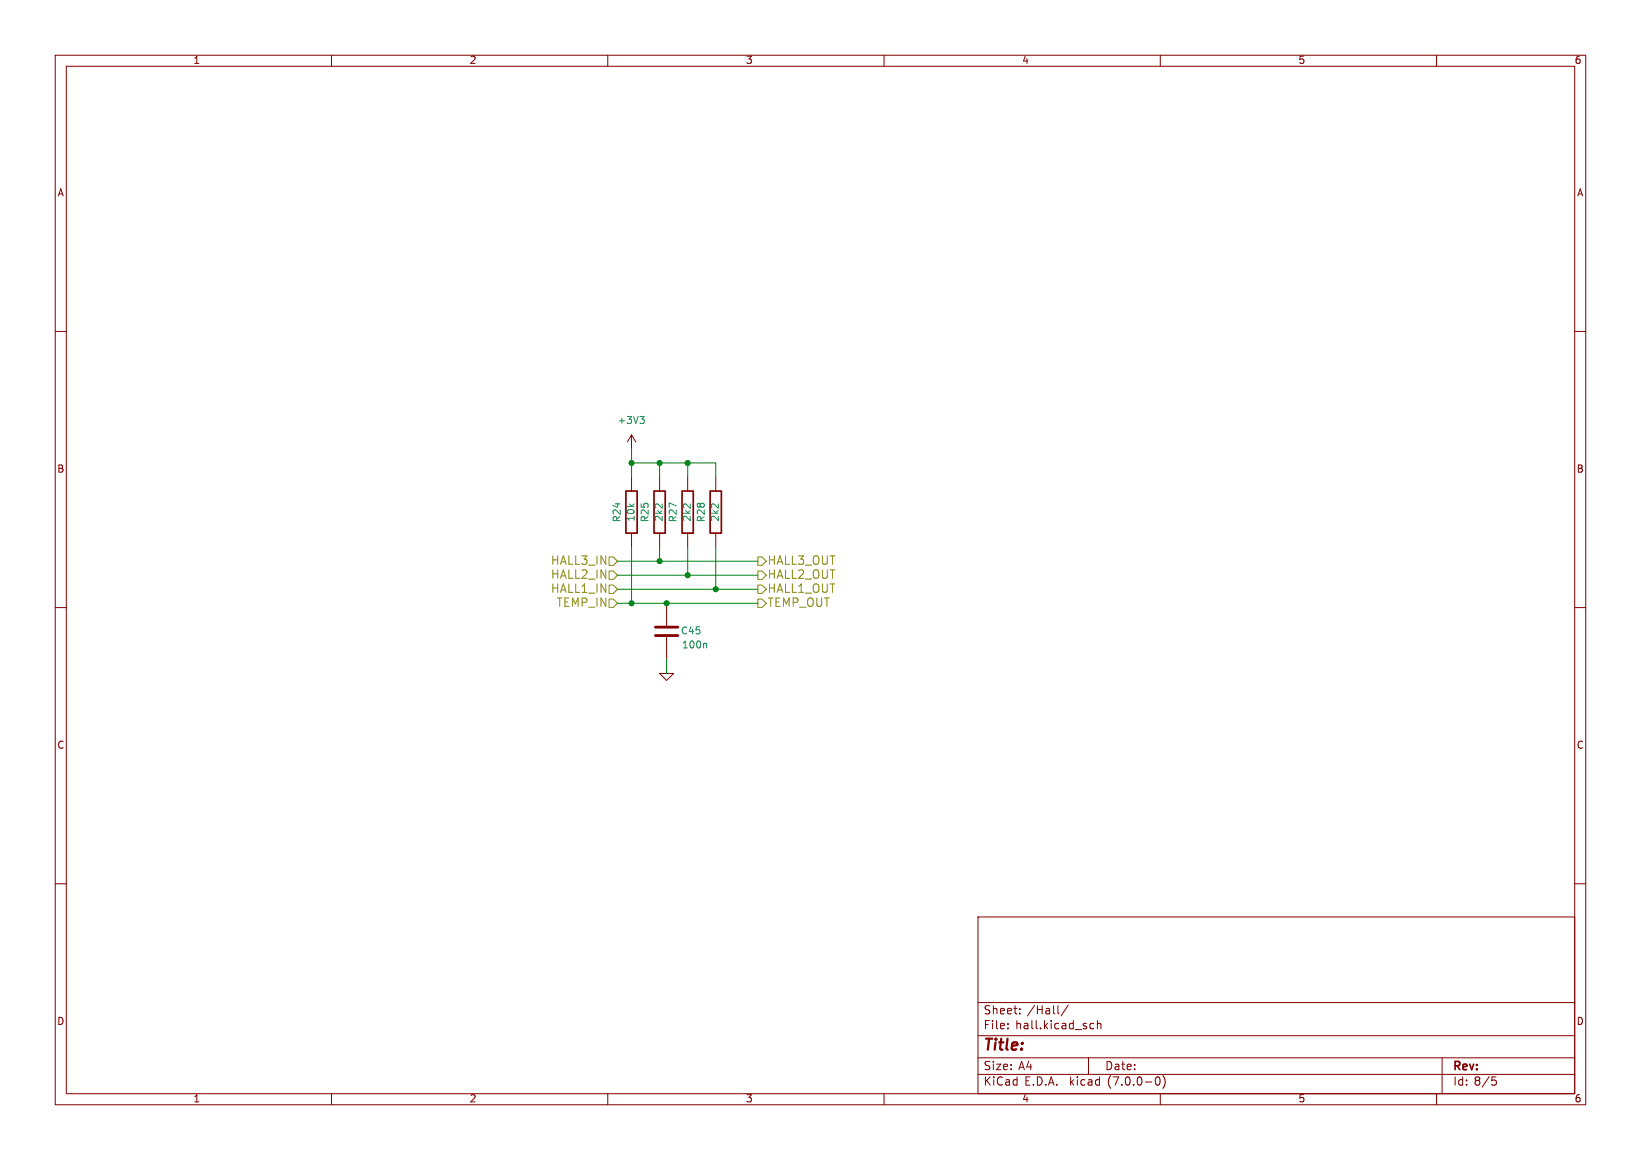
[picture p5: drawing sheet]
(kicad_sch (version 20230121) (generator eeschema)

 (paper "A4")

 (lib_symbols
  (symbol "BLDC_4-rescue:C-RESCUE-BLDC_4" (pin_numbers hide) (pin_names (offset 0.254)) (in_bom yes) (on_board yes)
   (property "Reference" "C" (at 0 2.54 0) (effects (font (size 1.016 1.016)) (justify left)))
   (property "Value" "C-RESCUE-BLDC_4" (at 0.1524 -2.159 0) (effects (font (size 1.016 1.016)) (justify left)))
   (property "Footprint" "" (at 0.9652 -3.81 0) (effects (font (size 0.762 0.762))))
   (property "Datasheet" "" (at 0 0 0) (effects (font (size 1.524 1.524))))
   (symbol "C-RESCUE-BLDC_4_0_1"
    (polyline (pts (xy -2.032 -0.762) (xy 2.032 -0.762)) (stroke (width 0.508) (type default)) (fill (type none)))
    (polyline (pts (xy -2.032 0.762) (xy 2.032 0.762)) (stroke (width 0.508) (type default)) (fill (type none))))
   (symbol "C-RESCUE-BLDC_4_1_1"
    (pin passive line (at 0 5.08 270) (length 4.318) (name "~" (effects (font (size 1.016 1.016)))) (number "1" (effects (font (size 1.016 1.016)))))
    (pin passive line (at 0 -5.08 90) (length 4.318) (name "~" (effects (font (size 1.016 1.016)))) (number "2" (effects (font (size 1.016 1.016)))))))
  (symbol "BLDC_4-rescue:GND-RESCUE-BLDC_4" (power) (pin_names (offset 0)) (in_bom yes) (on_board yes)
   (property "Reference" "#PWR" (at 0 0 0) (effects (font (size 0.762 0.762)) hide))
   (property "Value" "GND-RESCUE-BLDC_4" (at 0 -1.778 0) (effects (font (size 0.762 0.762)) hide))
   (property "Footprint" "" (at 0 0 0) (effects (font (size 1.524 1.524))))
   (property "Datasheet" "" (at 0 0 0) (effects (font (size 1.524 1.524))))
   (symbol "GND-RESCUE-BLDC_4_0_1"
    (polyline (pts (xy -1.27 0) (xy 0 -1.27) (xy 1.27 0) (xy -1.27 0)) (stroke (width 0) (type default)) (fill (type none))))
   (symbol "GND-RESCUE-BLDC_4_1_1"
    (pin power_in line (at 0 0 90) (length 0) hide (name "GND" (effects (font (size 0.762 0.762)))) (number "1" (effects (font (size 0.762 0.762)))))))
  (symbol "BLDC_4-rescue:R-RESCUE-BLDC_4" (pin_numbers hide) (pin_names (offset 0)) (in_bom yes) (on_board yes)
   (property "Reference" "R" (at 2.032 0 90) (effects (font (size 1.016 1.016))))
   (property "Value" "R-RESCUE-BLDC_4" (at 0.1778 0.0254 90) (effects (font (size 1.016 1.016))))
   (property "Footprint" "" (at -1.778 0 90) (effects (font (size 0.762 0.762))))
   (property "Datasheet" "" (at 0 0 0) (effects (font (size 0.762 0.762))))
   (symbol "R-RESCUE-BLDC_4_0_1"
    (rectangle (start -1.016 3.81) (end 1.016 -3.81) (stroke (width 0.3048) (type default)) (fill (type none))))
   (symbol "R-RESCUE-BLDC_4_1_1"
    (pin passive line (at 0 6.35 270) (length 2.54) (name "~" (effects (font (size 1.524 1.524)))) (number "1" (effects (font (size 1.524 1.524)))))
    (pin passive line (at 0 -6.35 90) (length 2.54) (name "~" (effects (font (size 1.524 1.524)))) (number "2" (effects (font (size 1.524 1.524)))))))
  (symbol "power:+3V3" (power) (pin_names (offset 0)) (in_bom yes) (on_board yes)
   (property "Reference" "#PWR" (at 0 -3.81 0) (effects (font (size 1.27 1.27)) hide))
   (property "Value" "+3V3" (at 0 3.556 0) (effects (font (size 1.27 1.27))))
   (property "Footprint" "" (at 0 0 0) (effects (font (size 1.27 1.27)) hide))
   (property "Datasheet" "" (at 0 0 0) (effects (font (size 1.27 1.27)) hide))
   (symbol "+3V3_0_1"
    (polyline (pts (xy -0.762 1.27) (xy 0 2.54)) (stroke (width 0) (type default)) (fill (type none)))
    (polyline (pts (xy 0 0) (xy 0 2.54)) (stroke (width 0) (type default)) (fill (type none)))
    (polyline (pts (xy 0 2.54) (xy 0.762 1.27)) (stroke (width 0) (type default)) (fill (type none))))
   (symbol "+3V3_1_1"
    (pin power_in line (at 0 0 90) (length 0) hide (name "+3V3" (effects (font (size 1.27 1.27)))) (number "1" (effects (font (size 1.27 1.27))))))))

 (junction (at 114.3 83.82) (diameter 0) (color 0 0 0 0))
 (junction (at 114.3 109.22) (diameter 0) (color 0 0 0 0))
 (junction (at 119.38 101.6) (diameter 0) (color 0 0 0 0))
 (junction (at 119.38 83.82) (diameter 0) (color 0 0 0 0))
 (junction (at 129.54 106.68) (diameter 0) (color 0 0 0 0))
 (junction (at 124.46 83.82) (diameter 0) (color 0 0 0 0))
 (junction (at 120.65 109.22) (diameter 0) (color 0 0 0 0))
 (junction (at 124.46 104.14) (diameter 0) (color 0 0 0 0))

 (wire (pts (xy 111.76 106.68) (xy 129.54 106.68)) (stroke (width 0) (type default)))
 (wire (pts (xy 114.3 109.22) (xy 120.65 109.22)) (stroke (width 0) (type default)))
 (wire (pts (xy 114.3 83.82) (xy 119.38 83.82)) (stroke (width 0) (type default)))
 (wire (pts (xy 119.38 83.82) (xy 124.46 83.82)) (stroke (width 0) (type default)))
 (wire (pts (xy 114.3 83.82) (xy 114.3 86.36)) (stroke (width 0) (type default)))
 (wire (pts (xy 111.76 109.22) (xy 114.3 109.22)) (stroke (width 0) (type default)))
 (wire (pts (xy 124.46 83.82) (xy 124.46 86.36)) (stroke (width 0) (type default)))
 (wire (pts (xy 120.65 109.22) (xy 137.16 109.22)) (stroke (width 0) (type default)))
 (wire (pts (xy 119.38 86.36) (xy 119.38 83.82)) (stroke (width 0) (type default)))
 (wire (pts (xy 111.76 101.6) (xy 119.38 101.6)) (stroke (width 0) (type default)))
 (wire (pts (xy 129.54 106.68) (xy 137.16 106.68)) (stroke (width 0) (type default)))
 (wire (pts (xy 129.54 99.06) (xy 129.54 106.68)) (stroke (width 0) (type default)))
 (wire (pts (xy 129.54 83.82) (xy 129.54 86.36)) (stroke (width 0) (type default)))
 (wire (pts (xy 124.46 83.82) (xy 129.54 83.82)) (stroke (width 0) (type default)))
 (wire (pts (xy 111.76 104.14) (xy 124.46 104.14)) (stroke (width 0) (type default)))
 (wire (pts (xy 114.3 81.28) (xy 114.3 83.82)) (stroke (width 0) (type default)))
 (wire (pts (xy 114.3 99.06) (xy 114.3 109.22)) (stroke (width 0) (type default)))
 (wire (pts (xy 124.46 104.14) (xy 137.16 104.14)) (stroke (width 0) (type default)))
 (wire (pts (xy 124.46 99.06) (xy 124.46 104.14)) (stroke (width 0) (type default)))
 (wire (pts (xy 120.65 119.38) (xy 120.65 121.92)) (stroke (width 0) (type default)))
 (wire (pts (xy 119.38 101.6) (xy 137.16 101.6)) (stroke (width 0) (type default)))
 (wire (pts (xy 119.38 99.06) (xy 119.38 101.6)) (stroke (width 0) (type default)))

 (hierarchical_label "HALL2_OUT" (shape output) (at 137.16 104.14 0) (fields_autoplaced) (effects (font (size 1.524 1.524)) (justify left)))
 (hierarchical_label "HALL2_IN" (shape input) (at 111.76 104.14 180) (fields_autoplaced) (effects (font (size 1.524 1.524)) (justify right)))
 (hierarchical_label "HALL1_IN" (shape input) (at 111.76 106.68 180) (fields_autoplaced) (effects (font (size 1.524 1.524)) (justify right)))
 (hierarchical_label "HALL1_OUT" (shape output) (at 137.16 106.68 0) (fields_autoplaced) (effects (font (size 1.524 1.524)) (justify left)))
 (hierarchical_label "TEMP_OUT" (shape output) (at 137.16 109.22 0) (fields_autoplaced) (effects (font (size 1.524 1.524)) (justify left)))
 (hierarchical_label "HALL3_OUT" (shape output) (at 137.16 101.6 0) (fields_autoplaced) (effects (font (size 1.524 1.524)) (justify left)))
 (hierarchical_label "HALL3_IN" (shape input) (at 111.76 101.6 180) (fields_autoplaced) (effects (font (size 1.524 1.524)) (justify right)))
 (hierarchical_label "TEMP_IN" (shape input) (at 111.76 109.22 180) (fields_autoplaced) (effects (font (size 1.524 1.524)) (justify right)))

 (symbol (lib_id "BLDC_4-rescue:R-RESCUE-BLDC_4") (at 119.38 92.71 180) (unit 1) (in_bom yes) (on_board yes) (dnp no)
  (property "Reference" "R25" (at 116.84 92.71 90) (effects (font (size 1.27 1.27))))
  (property "Value" "2k2" (at 119.38 92.71 90) (effects (font (size 1.27 1.27))))
  (property "Footprint" "Resistor_SMD:R_0805_2012Metric" (at 119.38 92.71 0) (effects (font (size 1.524 1.524)) hide))
  (property "Datasheet" "" (at 119.38 92.71 0) (effects (font (size 1.524 1.524)) hide))
  (property "LCSC" "C2907234" (at 119.38 92.71 0) (effects (font (size 1.27 1.27)) hide)) (pin "1") (pin "2"))

 (symbol (lib_id "BLDC_4-rescue:C-RESCUE-BLDC_4") (at 120.65 114.3 180) (unit 1) (in_bom yes) (on_board yes) (dnp no)
  (property "Reference" "C45" (at 127 114.3 0) (effects (font (size 1.27 1.27)) (justify left)))
  (property "Value" "100n" (at 128.27 116.84 0) (effects (font (size 1.27 1.27)) (justify left)))
  (property "Footprint" "Capacitor_SMD:C_0805_2012Metric" (at 120.65 114.3 0) (effects (font (size 1.524 1.524)) hide))
  (property "Datasheet" "" (at 120.65 114.3 0) (effects (font (size 1.524 1.524)) hide))
  (property "LCSC" "C49678" (at 120.65 114.3 0) (effects (font (size 1.27 1.27)) hide)) (pin "1") (pin "2"))

 (symbol (lib_id "BLDC_4-rescue:GND-RESCUE-BLDC_4") (at 120.65 121.92 0) (unit 1) (in_bom yes) (on_board yes) (dnp no)
  (property "Reference" "#PWR04" (at 120.65 121.92 0) (effects (font (size 0.762 0.762)) hide))
  (property "Value" "GND" (at 120.65 123.698 0) (effects (font (size 0.762 0.762)) hide))
  (property "Footprint" "" (at 120.65 121.92 0) (effects (font (size 1.524 1.524)) hide))
  (property "Datasheet" "" (at 120.65 121.92 0) (effects (font (size 1.524 1.524)) hide)) (pin "1"))

 (symbol (lib_id "BLDC_4-rescue:R-RESCUE-BLDC_4") (at 129.54 92.71 180) (unit 1) (in_bom yes) (on_board yes) (dnp no)
  (property "Reference" "R28" (at 127 92.71 90) (effects (font (size 1.27 1.27))))
  (property "Value" "2k2" (at 129.54 92.71 90) (effects (font (size 1.27 1.27))))
  (property "Footprint" "Resistor_SMD:R_0805_2012Metric" (at 129.54 92.71 0) (effects (font (size 1.524 1.524)) hide))
  (property "Datasheet" "" (at 129.54 92.71 0) (effects (font (size 1.524 1.524)) hide))
  (property "LCSC" "C2907234" (at 129.54 92.71 0) (effects (font (size 1.27 1.27)) hide)) (pin "1") (pin "2"))

 (symbol (lib_id "BLDC_4-rescue:R-RESCUE-BLDC_4") (at 114.3 92.71 180) (unit 1) (in_bom yes) (on_board yes) (dnp no)
  (property "Reference" "R24" (at 111.76 92.71 90) (effects (font (size 1.27 1.27))))
  (property "Value" "10k" (at 114.3 92.71 90) (effects (font (size 1.27 1.27))))
  (property "Footprint" "Resistor_SMD:R_0805_2012Metric" (at 114.3 92.71 0) (effects (font (size 1.524 1.524)) hide))
  (property "Datasheet" "" (at 114.3 92.71 0) (effects (font (size 1.524 1.524)) hide))
  (property "LCSC" "C84376" (at 114.3 92.71 0) (effects (font (size 1.27 1.27)) hide)) (pin "1") (pin "2"))

 (symbol (lib_id "BLDC_4-rescue:R-RESCUE-BLDC_4") (at 124.46 92.71 180) (unit 1) (in_bom yes) (on_board yes) (dnp no)
  (property "Reference" "R27" (at 121.92 92.71 90) (effects (font (size 1.27 1.27))))
  (property "Value" "2k2" (at 124.46 92.71 90) (effects (font (size 1.27 1.27))))
  (property "Footprint" "Resistor_SMD:R_0805_2012Metric" (at 124.46 92.71 0) (effects (font (size 1.524 1.524)) hide))
  (property "Datasheet" "" (at 124.46 92.71 0) (effects (font (size 1.524 1.524)) hide))
  (property "LCSC" "C2907234" (at 124.46 92.71 0) (effects (font (size 1.27 1.27)) hide)) (pin "1") (pin "2"))

 (symbol (lib_id "power:+3V3") (at 114.3 81.28 0) (unit 1) (in_bom yes) (on_board yes) (dnp no) (fields_autoplaced)
  (property "Reference" "#PWR03" (at 114.3 85.09 0) (effects (font (size 1.27 1.27)) hide))
  (property "Value" "+3V3" (at 114.3 76.2 0) (effects (font (size 1.27 1.27))))
  (property "Footprint" "" (at 114.3 81.28 0) (effects (font (size 1.27 1.27)) hide))
  (property "Datasheet" "" (at 114.3 81.28 0) (effects (font (size 1.27 1.27)) hide)) (pin "1")))
